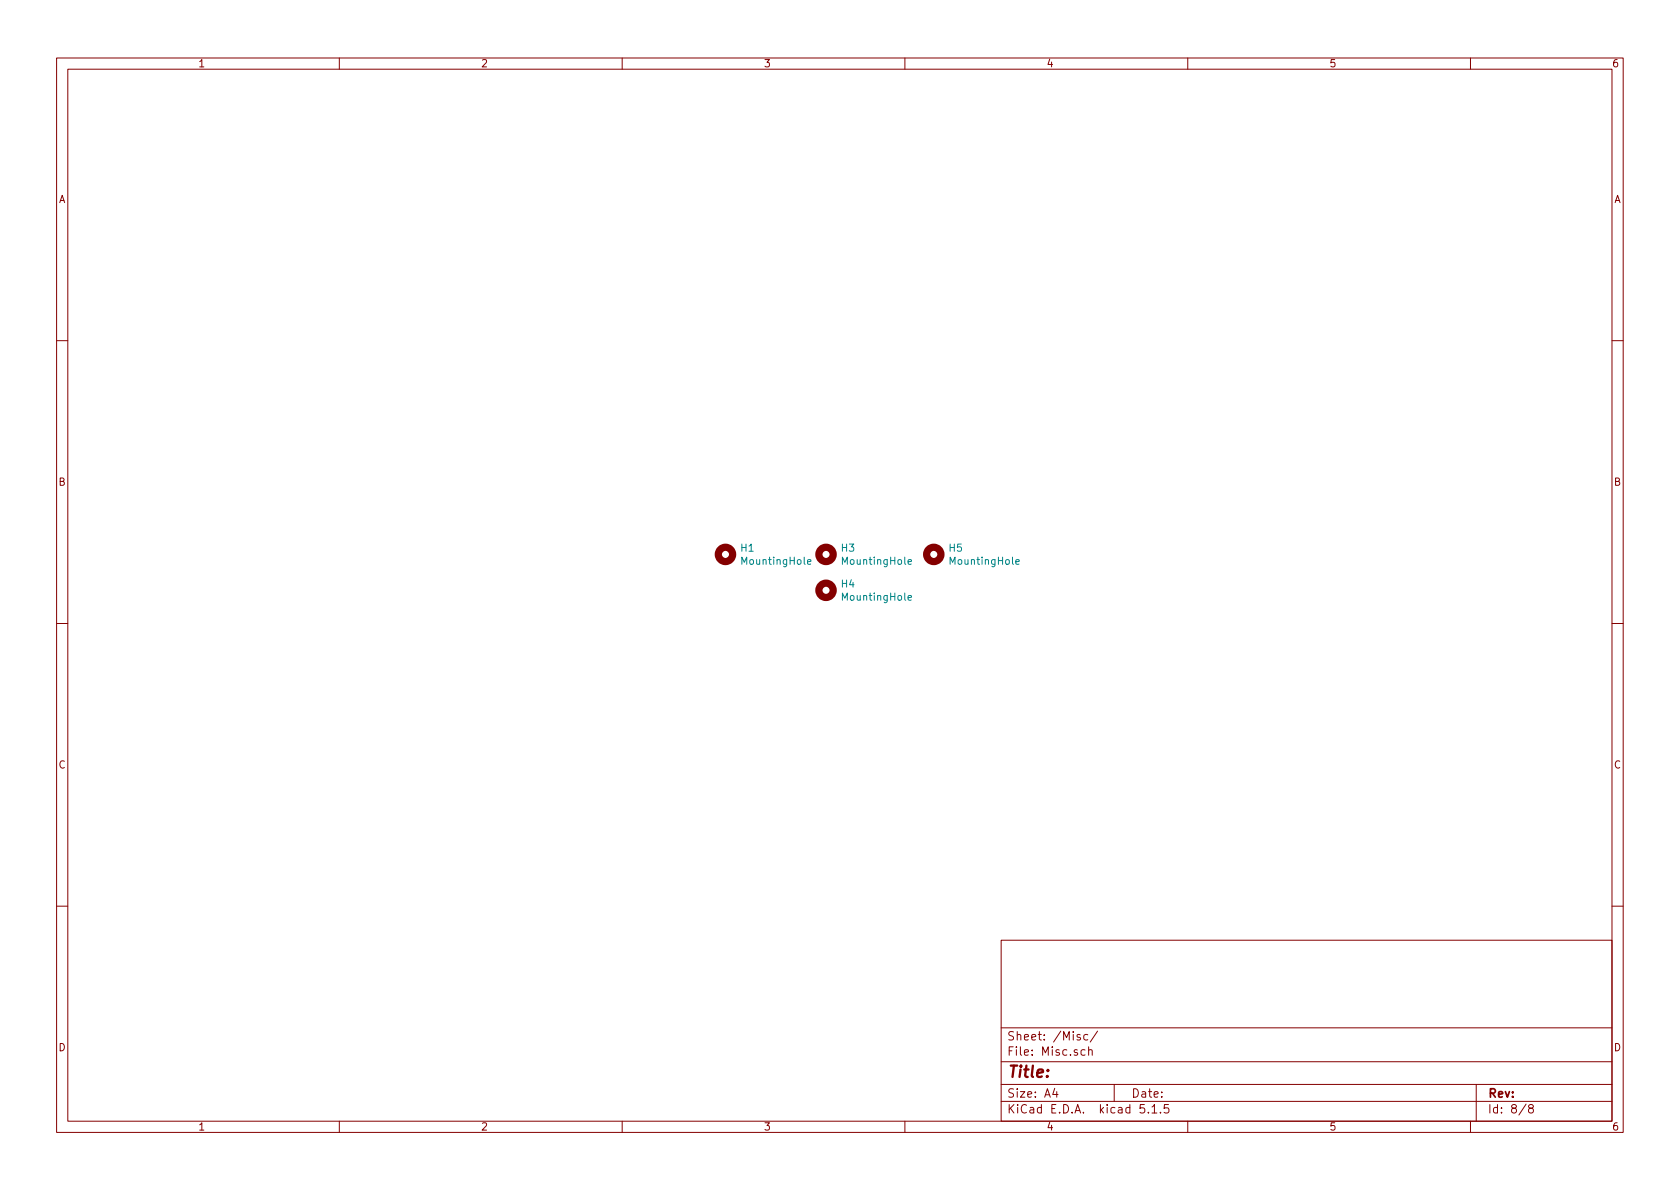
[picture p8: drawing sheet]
<svg xmlns="http://www.w3.org/2000/svg" width="297mm" height="210mm" viewBox="0 0 297 210" stroke-linecap="round" stroke-linejoin="round" font-family="sans-serif">
<g fill="none" stroke="#840000" stroke-width=".18">
<path d="M10 10.3h277v189.9h-277zM12 12.2h273v186.1h-273zM60 10.3v1.9M110 10.3v1.9M160 10.3v1.9M210 10.3v1.9M260 10.3v1.9M10 60.2h2M285 60.2h2M10 110.3h2M285 110.3h2M10 160.2h2"/>
<path d="M177 166.3h108v32h-108zM285 160.2h2M60 198.3v1.9M110 198.3v1.9M160 198.3v1.9M177 194.8h108M177 191.8h108M177 187.8h108M177 181.8h108M186.5 192.5l-.4 1h1M186.8 193v1M191 183l-.4-.1-.2 .2 .1 .3 .5 .1v.3h-.6"/>
<path d="M191.8 185.7l-.4-.1-.3 .3 .1 .6 .2 .1 .4-.1M192.3 183l-.4-.1-.3 .3 .1 .6 .2 .1 .4-.1M192.5 185.7l.2-.1 .4 .1v.9M192.5 185.1v1.5M194.1 182.3l-1.3 2M197 191.8v3M202.3 195.3h-.7l-.1 .7 .3-.1 .5 .1 .1 .2-.1 .5-.2 .1-.6-.1M203 196.7v.1M203.7 195.8l.4-.5v1.5M203.7 196.8h.8M205.2 196.7v.1M206.6 195.3h-.7l-.1 .7 .2-.1 .6 .1 .1 .2-.1 .5-.2 .1-.6-.1"/>
<path d="M210 198.3v1.9M260 198.3v1.9M261 191.8v6.5M269.8 195.2l-1.2 2M270.6 196l-.3-.2v-.2l.3-.3h.2l.3 .3-.1 .2-.6 .2a.48 .48 0 0 0-.1 .7l.3 .1 .4-.1a.48 .48 0 0 0-.2-.7"/>
</g>
<g fill="none" stroke="#840000" stroke-width="1.3">
<circle cx="128.3" cy="98" r="1.27"/>
<circle cx="146" cy="98" r="1.27"/>
<circle cx="165.1" cy="98" r="1.27"/>
<circle cx="146" cy="104.4" r="1.27"/>
</g>
<path d="M142.8 99.4l.6-.1-.1-.3h-.3l-.2 .1v.6h.5M160.6 99.4l.6-.1-.1-.3h-.3l-.2 .1v.6h.5M179.6 99.4l.6-.1v-.3h-.4l-.2 .1 .1 .6h.5M160.6 105.7l.6-.1-.1-.2-.3-.1-.2 .2v.6h.5" fill="none" stroke="#008484" stroke-width=".18"/>
<text font-size="2.8" fill="#840000" x="178" y="190.5">Title:</text>
<g font-size="2.1" fill="#840000">
<text x="178" y="184">Sheet: /Misc/</text>
<text x="178" y="186.7">File: Misc.sch</text>
<text x="178" y="196.9">KiCad E.D.A. kicad 5.1.5</text>
<text x="178" y="194.1">Size: A4</text>
<text x="200" y="194.1">Date:</text>
<text x="263" y="194.1">Rev:</text>
<text x="263" y="196.9">Id: 8/8</text>
</g>
<g font-size="1.8" fill="#840000">
<text x="35" y="11.9">1</text>
<text x="85" y="11.9">2</text>
<text x="135" y="11.9">3</text>
<text x="185" y="11.9">4</text>
<text x="235" y="11.9">5</text>
<text x="285" y="11.9">6</text>
<text x="10.4" y="35.9">A</text>
<text x="285.4" y="35.9">A</text>
<text x="10.4" y="85.9">B</text>
<text x="285.4" y="85.9">B</text>
<text x="10.4" y="135.9">C</text>
<text x="285.4" y="135.9">C</text>
<text x="10.4" y="185.9">D</text>
<text x="285.4" y="185.9">D</text>
<text x="35" y="199.9">1</text>
<text x="85" y="199.9">2</text>
<text x="135" y="199.9">3</text>
<text x="185" y="199.9">4</text>
<text x="235" y="199.9">5</text>
<text x="285" y="199.9">6</text>
</g>
<g font-size="1.8" fill="#008484">
<text x="131" y="97.6">H1</text>
<text x="131.4" y="99.9">MountingHole</text>
<text x="148.8" y="97.6">H3</text>
<text x="149.1" y="99.9">MountingHole</text>
<text x="167.9" y="97.6">H5</text>
<text x="168.2" y="99.9">MountingHole</text>
<text x="148.8" y="103.9">H4</text>
<text x="149.1" y="106.2">MountingHole</text>
</g>
</svg>
